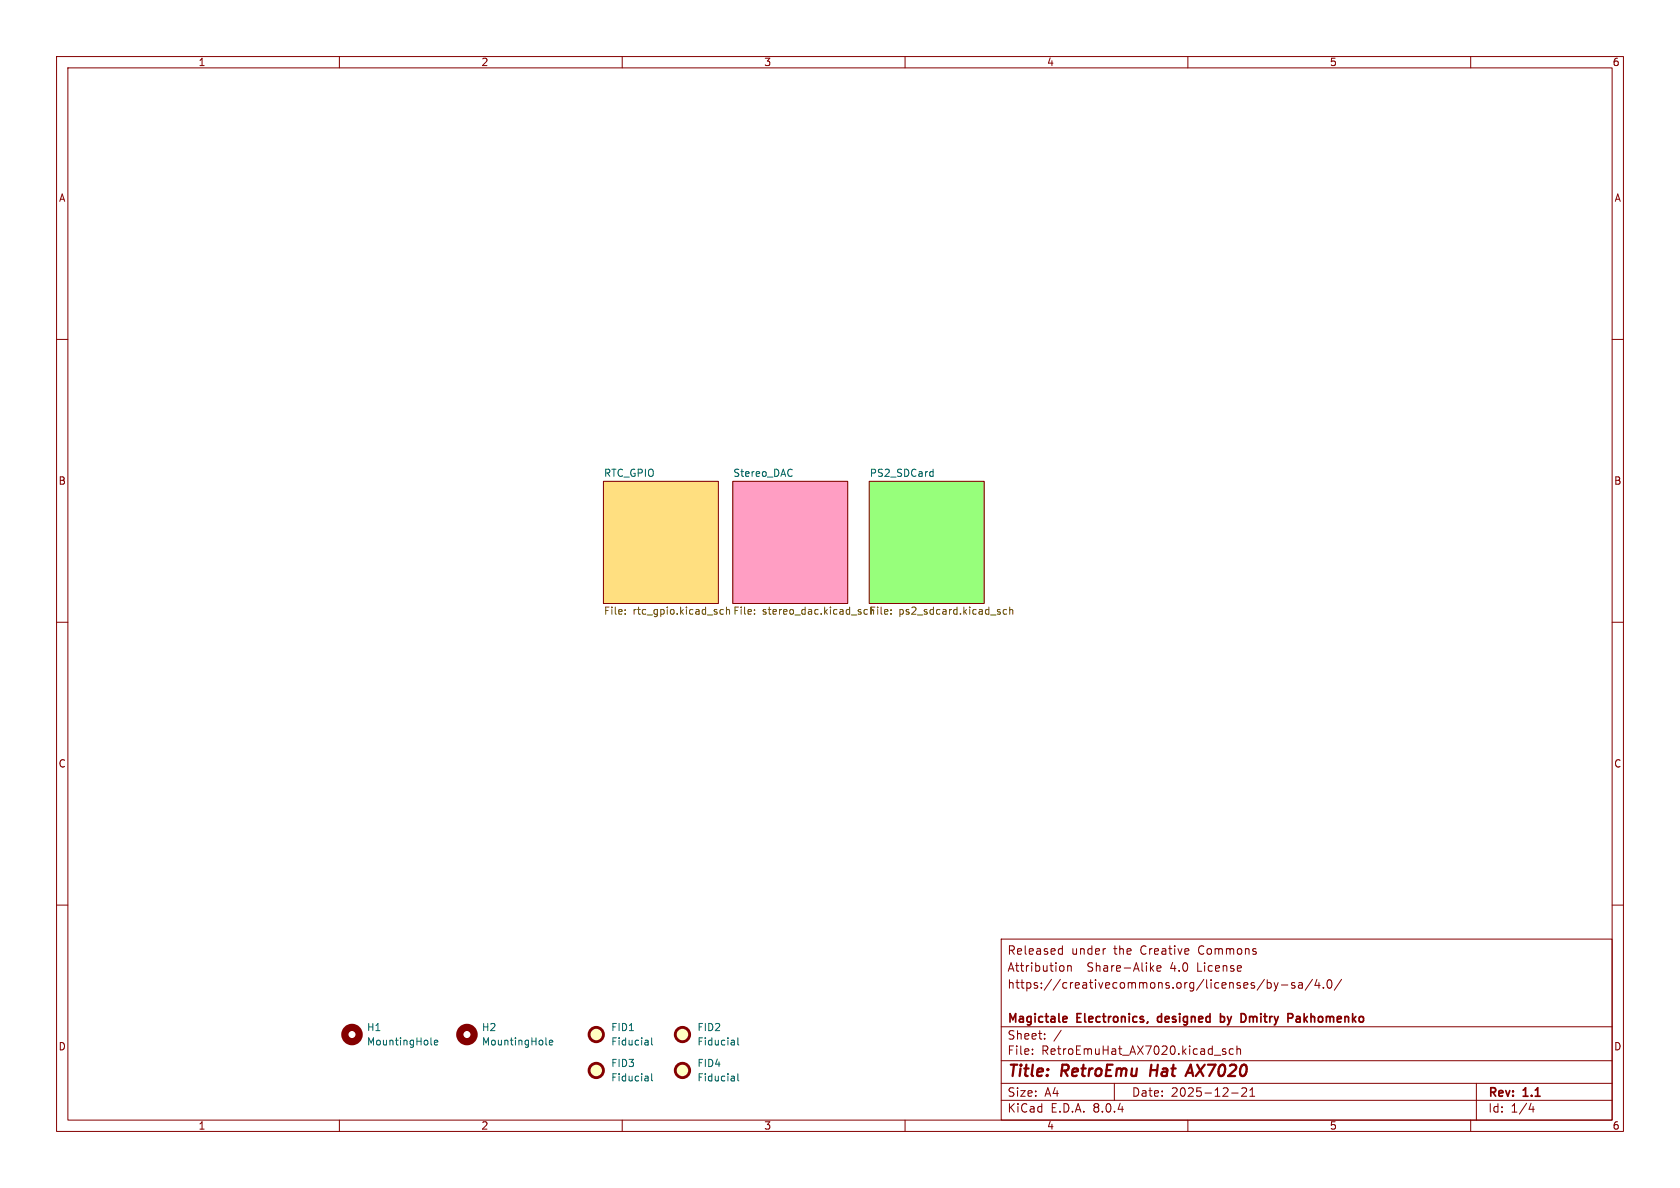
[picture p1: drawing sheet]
<svg xmlns="http://www.w3.org/2000/svg" width="297mm" height="210mm" viewBox="0 0 297 210" stroke-linecap="round" stroke-linejoin="round" font-family="sans-serif">
<g fill="none" stroke="#840000" stroke-width=".18">
<path d="M10 10h277v190h-277zM12 12h273v186h-273zM60 10v2M110 10v2M160 10v2M210 10v2M260 10v2M10 60h2M285 60h2M106.7 85.1h20.3v21.6h-20.3zM129.5 85.1h20.4v21.6h-20.4zM153.7 85.1h20.3v21.6h-20.3z"/>
<path d="M10 110h2M285 110h2M10 160h2M285 160h2M177 166h108v32h-108zM187.4 167.7l.4 .1M187.8 167.2v1.5M187.8 168.6l-.4 .1M188 170.8l.1 .2v.4l-.1 .2M188.7 170.8l.3-.1 .3 .1 .1 .9M188.7 170.7v1M195.3 167.7h.2"/>
<path d="M203.5 171.1l.5 .6M204 170.7l-.6 .6M204.5 171.2l.7-.1v-.3l-.5-.1-.2 .2 .1 .7h.6M223.5 173.1l-1.3 2M224 173.2v1.5M224 173.8l.5-.1 .2 .3v.4l-.1 .2h-.6M225.2 173.7l.4 1M225.6 174.7l-.1 .4-.3 .1M226 173.7l-.4 1M226.5 174.1h1.2M228.9 173.8l-.4-.1-.2 .2 .1 .2 .5 .2v.3h-.6M229.6 173.8h.6v.9"/>
<path d="M230.2 174.1h-.5a.29 .29 0 0 0-.2 .3 .29 .29 0 0 0 .2 .3l.5-.1M232 173.1l-1.3 2M232.8 173.1l-.3 1.1h.9M233.2 173.7v1M234 174.6v.1M234.7 173.3l.3-.1a.81 .81 0 0 1 .5 .6 .81 .81 0 0 1-.3 .8l-.1 .1a.81 .81 0 0 1-.4-1.4zM237.2 173.1l-1.3 2M60 198v2M110 198v2M160 198v2M177 194.5h108M177 191.5h108"/>
<path d="M177 187.5h108M177 181.5h108M182.5 186.3v.1M182.5 185.5v.1M184.7 183.6v.1M184.7 182.8v.1M187.6 182.1l-1.3 2M197 191.5v3M210 198v2M214.7 186.5h1.1M216.7 185.5l-.4-.1-.2 .2 .1 .2 .5 .2v.3h-.6M217.7 193.2h1.2"/>
<path d="M218 185.5l-.4-.1-.3 .3v.4l.2 .2h.5M218.7 185.5l.2-.1 .3 .1 .1 .9M218.7 184.9v1.5M219.5 192.4l.6-.1 .2 .1 .1 .3-.9 1.1h.9M221 193.8h.8M221 192.7l.4-.4v1.5M260 198v2M261 191.5v6.5M270.7 195l-.4 1.1h.9M271 195.6v1"/>
</g>
<path d="M203.6 188.2l-.3 2M209.6 190.2l.9-2 .4 2M209.8 189.6h1" fill="none" stroke="#840000" stroke-width=".4"/>
<path d="M188.1 179.7l.5 .1v.2l-.7 .2M204.7 179.8v.7M215.8 179.8l.4-.1 .2 .1M215.8 179.2v1.5M220.1 179.4l.2 .4-.2 .7M229.6 179.7l-.4 .1M188.6 180.6l-.5 .1M202.9 180.6l-.1 .2M216.4 180.5l-.2 .2-.4-.1M229.7 180.1h-.4a.29 .29 0 0 0-.2 .3 .29 .29 0 0 0 .2 .3h.4" fill="none" stroke="#840000" stroke-width=".3"/>
<path d="M129.5 85.1h20.4v21.6h-20.4z" fill="#ff9ec3" stroke="#ff9ec3" stroke-width=".18"/>
<path d="M153.7 85.1h20.3v21.6h-20.3z" fill="#97ff7b" stroke="#97ff7b" stroke-width=".18"/>
<path d="M106.7 85.1h20.3v21.6h-20.3z" fill="#ffdf80" stroke="#ffdf80" stroke-width=".18"/>
<g fill="none" stroke="#006464" stroke-width=".18">
<path d="M140 83v.1M140 84.1v.1M164.6 83.4h.4M165 82.9v1.3M165 84.2h-.4M76.2 184.5l.2 .2M76.8 184.3l.6-.1-.1-.3h-.3l-.2 .2 .1 .6h.4M96.5 184.5l.2 .2M97.1 184.3l.6-.1v-.3h-.4l-.2 .2 .1 .6h.5M114.5 183.9l.1 .8M114.5 190.3l.1 .8M114.6 191l-.1 .1"/>
<path d="M114.6 190.5l-.1 .1M114.6 184.7h-.1M114.6 184.2h-.1M115.2 189.8v1.1l.2 .2M115.2 183.5v1l.2 .2M129.8 183.9v.8M129.8 190.3v.8M129.8 191l-.1 .1M129.8 190.5l-.1 .1M129.8 184.7h-.1M129.8 184.2h-.1M130.4 189.8v1.1l.2 .2"/>
<path d="M130.4 183.5v1l.2 .2"/>
</g>
<g fill="none" stroke="#725600" stroke-width=".18">
<path d="M110.5 108.5v.1M110.5 107.8v.1M127.9 107.8l-.4-.1-.2 .3 .1 .5h.5M128.4 107.9l.2-.2 .3 .1 .1 .8M128.4 107.3v1.3M133.4 108.5v.1M133.4 107.8v.1M153.2 107.7h-.2l-.3 .3 .1 .5 .4 .1M157.5 108.5v.1M157.5 107.8v.1M178 107.8l-.4-.1-.2 .3 .1 .5h.5M178.5 107.9l.2-.2 .3 .1v.8"/>
<path d="M178.5 107.3v1.3"/>
</g>
<g fill="#ffffc2" stroke="#ffffc2" stroke-width=".18">
<circle cx="105.4" cy="189.2" r="1.27"/>
<circle cx="120.6" cy="189.2" r="1.27"/>
<circle cx="105.4" cy="182.9" r="1.27"/>
<circle cx="120.6" cy="182.9" r="1.27"/>
</g>
<g fill="none" stroke="#840000" stroke-width=".51">
<circle cx="105.4" cy="189.2" r="1.27"/>
<circle cx="105.4" cy="182.9" r="1.27"/>
<circle cx="120.6" cy="189.2" r="1.27"/>
<circle cx="120.6" cy="182.9" r="1.27"/>
</g>
<g fill="none" stroke="#840000" stroke-width="1.3">
<circle cx="62.2" cy="182.9" r="1.27"/>
<circle cx="82.5" cy="182.9" r="1.27"/>
</g>
<g font-size="2.8" fill="#840000">
<text x="178" y="190.9">Title:</text>
<text x="187.7" y="190.9">RetroEmu</text>
<text x="204.2" y="190.9">Hat</text>
<text x="211.5" y="190.9">AX7020</text>
</g>
<g font-size="2.1" fill="#840000">
<text x="178" y="172">Attribution</text>
<text x="178" y="169">Released</text>
<text x="189.4" y="169">under</text>
<text x="192.2" y="172">Share-Alike</text>
<text x="197" y="169">the</text>
<text x="201.8" y="169">Creative</text>
<text x="207" y="172">4.0</text>
<text x="211.9" y="172">License</text>
<text x="212.1" y="169">Commons</text>
<text x="178" y="175">https://creativecommons.org/licenses/by-sa/4.0/</text>
<text x="178" y="184">Sheet:</text>
<text x="178" y="181.2">Magictale</text>
<text x="190.5" y="181.2">Electronics,</text>
<text x="205.3" y="181.2">designed</text>
<text x="217" y="181.2">by</text>
<text x="221.3" y="181.2">Dmitry</text>
<text x="230.1" y="181.2">Pakhomenko</text>
<text x="178" y="186.7">File:</text>
<text x="184.1" y="186.7">RetroEmuHat_AX7020.kicad_sch</text>
<text x="178" y="196.9">KiCad</text>
<text x="178" y="194.1">Size:</text>
<text x="184.7" y="194.1">A4</text>
<text x="185.7" y="196.9">E.D.A.</text>
<text x="193.3" y="196.9">8.0.4</text>
<text x="200" y="194.1">Date:</text>
<text x="207" y="194.1">2025-12-21</text>
<text x="263" y="194.3">Rev:</text>
<text x="263" y="196.9">Id:</text>
<text x="267.1" y="196.9">1/4</text>
<text x="269.4" y="194.3">1.1</text>
</g>
<g font-size="1.8" fill="#840000">
<text x="35" y="11.9">1</text>
<text x="85" y="11.9">2</text>
<text x="135" y="11.9">3</text>
<text x="185" y="11.9">4</text>
<text x="235" y="11.9">5</text>
<text x="285" y="11.9">6</text>
<text x="10.3" y="35.9">A</text>
<text x="285.3" y="35.9">A</text>
<text x="10.3" y="85.9">B</text>
<text x="285.3" y="85.9">B</text>
<text x="10.3" y="135.9">C</text>
<text x="285.3" y="135.9">C</text>
<text x="10.3" y="185.9">D</text>
<text x="285.3" y="185.9">D</text>
<text x="35" y="199.9">1</text>
<text x="85" y="199.9">2</text>
<text x="135" y="199.9">3</text>
<text x="185" y="199.9">4</text>
<text x="235" y="199.9">5</text>
<text x="285" y="199.9">6</text>
</g>
<g font-size="1.8" fill="#006464">
<text x="106.7" y="84.4">RTC_GPIO</text>
<text x="129.5" y="84.4">Stereo_DAC</text>
<text x="153.7" y="84.4">PS2_SDCard</text>
<text x="64.8" y="182.5">H1</text>
<text x="64.8" y="185">MountingHole</text>
<text x="85.1" y="182.5">H2</text>
<text x="85.1" y="185">MountingHole</text>
<text x="108" y="182.5">FID1</text>
<text x="108" y="185">Fiducial</text>
<text x="123.2" y="182.5">FID2</text>
<text x="123.2" y="185">Fiducial</text>
<text x="108" y="188.8">FID3</text>
<text x="108" y="191.4">Fiducial</text>
<text x="123.2" y="188.8">FID4</text>
<text x="123.2" y="191.4">Fiducial</text>
</g>
<g font-size="1.8" fill="#725600">
<text x="106.7" y="109">File:</text>
<text x="111.9" y="109">rtc_gpio.kicad_sch</text>
<text x="129.5" y="109">File:</text>
<text x="134.8" y="109">stereo_dac.kicad_sch</text>
<text x="153.7" y="109">File:</text>
<text x="158.9" y="109">ps2_sdcard.kicad_sch</text>
</g>
</svg>
